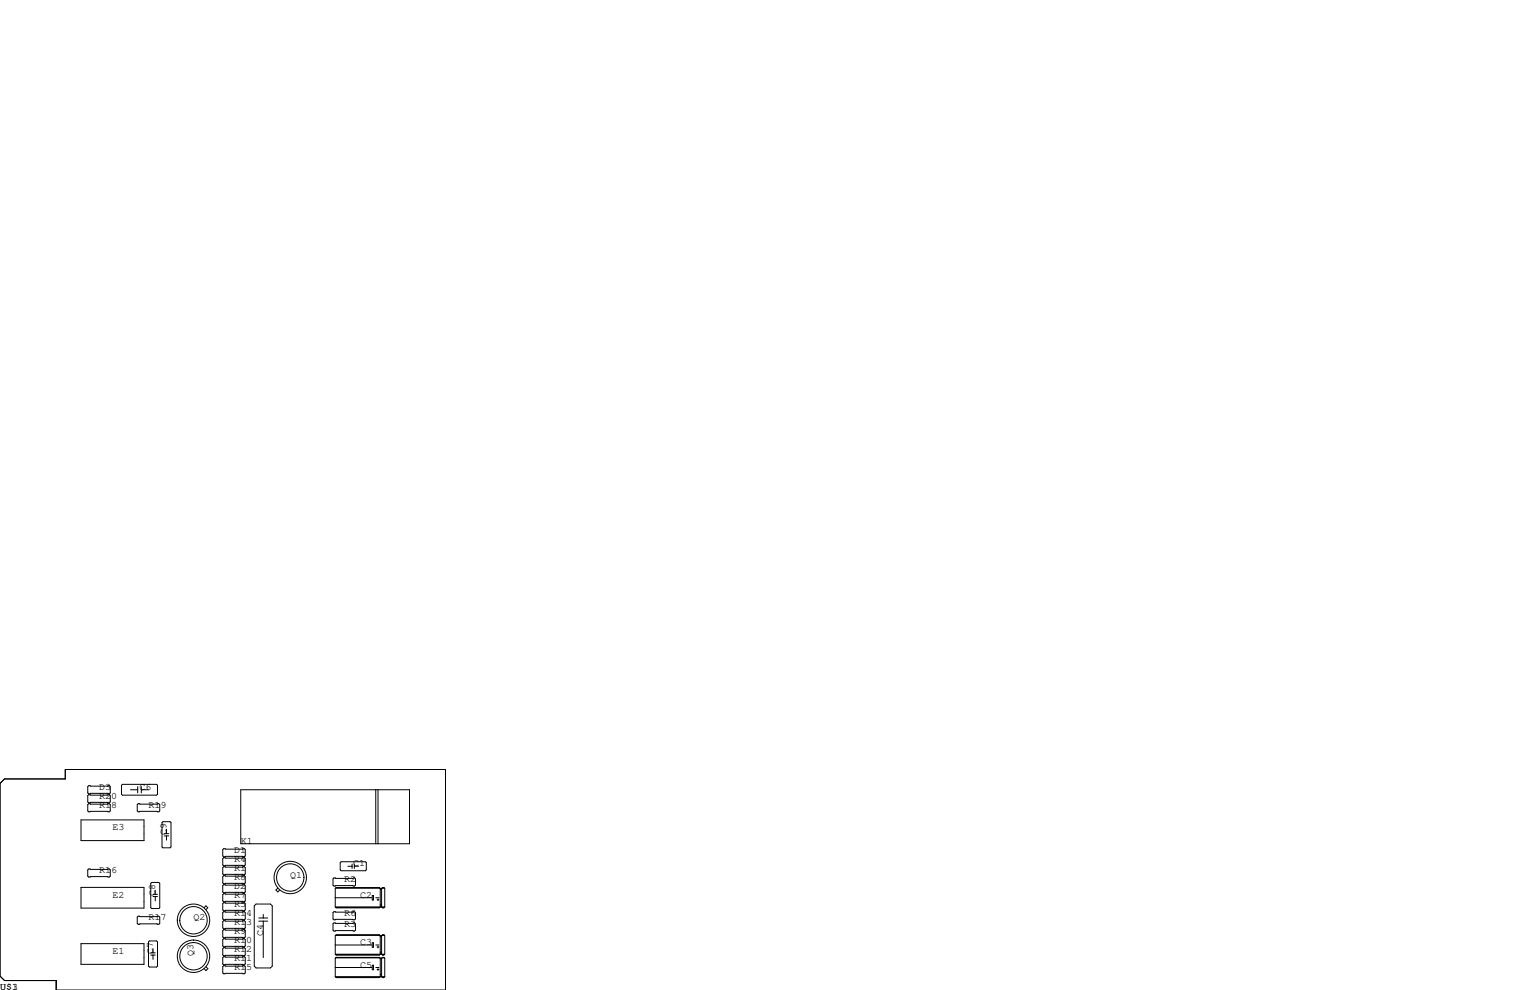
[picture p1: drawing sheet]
<svg xmlns="http://www.w3.org/2000/svg" width="432mm" height="279mm" viewBox="0 0 432 279" stroke-linecap="round" stroke-linejoin="round" font-family="sans-serif">
<g fill="none" stroke="#000" stroke-width=".28">
<path d="M0 221.1l1.3-1.3h17.1v-2.6h107.3v62.2h-109.8v-2.7h-14.6l-1.3-1.2zM22.9 231.4h17.7v5.8h-17.7zM25 221.7h5.9l.2 .3v1.8l-.2 .2h-5.9l-.2-.2v-1.8zM25 224.3h5.9l.2 .2v1.8l-.2 .3h-5.9l-.2-.3v-1.8zM25 226.8h5.9l.2 .3v1.8l-.2 .2h-5.9l-.2-.2v-1.8zM34.5 221.4h9.7l.3 .2v2.6l-.3 .2h-9.7l-.2-.2v-2.6zM36.8 222.9h2.1M38.9 222v1.8M39 226.8h5.8l.3 .3v1.8l-.3 .2h-5.8l-.3-.2v-1.8zM39.9 222.9h2M39.9 222v1.8M46 231.9h2l.3 .3v6.8l-.3 .3h-2l-.3-.3v-6.8z"/>
<path d="M46.4 235.3h1.2M46.4 235.9h1.2M47 234.1v1.2M47 235.9v1.2M63.1 239.5h5.9l.2 .3v1.8l-.2 .2h-5.9l-.2-.2v-1.8zM67.9 222.9h47.7v15.2h-47.7zM106 222.9v15.2M106.7 222.9v15.2M22.9 250.4h17.7v5.9h-17.7zM25 245.2h5.9l.2 .3v1.8l-.2 .2h-5.9l-.2-.2v-1.8zM38.7 258.8l.3-.2h5.8l.3 .2v1.8l-.3 .3h-5.8l-.3-.3zM42.5 249.3l.3-.3h2l.3 .3v6.9l-.3 .2h-2l-.3-.2z"/>
<path d="M43.2 252.4h1.3M43.2 253h1.3M43.8 251.2v1.2M43.8 253v1.3M57.6 256.2l.5-.5 .5 .5-.5 .5M62.9 244.9l.2-.3h5.9l.2 .3v1.7l-.2 .3h-5.9l-.2-.3zM62.9 247.4l.2-.3h5.9l.2 .3v1.8l-.2 .2h-5.9l-.2-.2zM62.9 249.9l.2-.2h5.9l.2 .2v1.8l-.2 .3h-5.9l-.2-.3zM62.9 252.5l.2-.3h5.9l.2 .3v1.8l-.2 .2h-5.9l-.2-.2zM62.9 255l.2-.2h5.9l.2 .2v1.8l-.2 .2h-5.9l-.2-.2zM62.9 257.6l.2-.3h5.9l.2 .3v1.7l-.2 .3h-5.9l-.2-.3zM63.1 242.1h5.9l.2 .2v1.8l-.2 .2h-5.9l-.2-.2v-1.8z"/>
<path d="M72.3 255.1h4l.5 .6v17l-.5 .5h-4l-.5-.5v-17zM73 260h2.6M73 259.1h2.6M74.3 258.1v1M74.3 260v10.3M78.4 250.6l-.5 .6 .5 .5 .5-.5M94 248l.2-.2h5.9l.2 .2v1.8l-.2 .3h-5.9l-.2-.3zM94 257.6l.2-.3h5.9l.2 .3v1.7l-.2 .3h-5.9l-.2-.3zM94.6 256h14M94.6 253.4h10.3M94.7 250.6h12.5M94.9 256.1h12.2"/>
<path d="M96.3 243.2h6.8l.3 .3v2l-.3 .2h-6.8l-.3-.2v-2zM98.2 244.5h1.2M99.4 243.8v1.3M100 243.8v1.3M100 244.5h1.2M105.1 252.7h.3v1.3h-.3zM106 253.4h.9M106.4 253.9h.5M106.7 253.7v.5M107.1 250.5h-12.2l-.3 .3v5.2M107.1 250.5l-12.2 .1M107.1 250.5l.2 .3"/>
<path d="M107.3 250.8v5.2l-.2 .2h-12.2l-.3-.2M107.3 255.4h.4M107.3 250.8h.4M107.3 250.9h.4M107.4 255.8h.2M107.7 250.8v5.2l.3 .2h.3l.3-.2M107.8 250.6h.7M108 256.1h.3M108.3 250.5h-.3l-.3 .3M108.3 250.5l.3 .3v5.2M108.3 250.5l-.3 .1M22.9 266.3h17.7v5.9h-17.7z"/>
<path d="M41.9 265.8l.3-.2h2l.3 .2v6.9l-.3 .2h-2l-.3-.2zM42.5 269.5h1.3M42.5 268.9h1.3M43.2 267.7v1.2M43.2 269.5v1.3M58.1 272.8l.6 .6-.6 .5-.5-.5M62.9 270.3l.2-.3h5.9l.2 .3v1.7l-.2 .3h-5.9l-.2-.3zM62.9 260.1l.2-.3h5.9l.2 .3v1.8l-.2 .2h-5.9l-.2-.2zM62.9 262.6l.2-.2h5.9l.2 .2v1.8l-.2 .3h-5.9l-.2-.3zM62.9 265.2l.2-.3h5.9l.2 .3v1.8l-.2 .2h-5.9l-.2-.2zM62.9 267.7l.2-.2h5.9l.2 .2v1.8l-.2 .2h-5.9l-.2-.2zM62.9 272.8l.2-.3h5.9l.2 .3v1.8l-.2 .2h-5.9l-.2-.2z"/>
<path d="M94 260.7l.2-.2h5.9l.2 .2v1.8l-.2 .3h-5.9l-.2-.3zM94.6 269.3h14M94.6 266.7h10.3M94.6 275.7h14M94.6 273h10.3M94.7 264h12.5M94.7 270.3h12.5M94.9 269.4h12.2M94.9 275.8h12.2M105.1 266.1h.3v1.2h-.3zM105.1 272.4h.3v1.3h-.3zM106 266.7h.9"/>
<path d="M106 273h.9M106.4 267.3h.5M106.4 273.6h.5M106.7 267v.5M106.7 273.4v.5M107.1 270.2h-12.2l-.3 .2v5.3M107.1 263.8h-12.2l-.3 .3v5.2M107.1 263.8l.2 .3M107.1 263.8l-12.2 .1M107.1 270.2h-12.2M107.1 270.2l.2 .2M107.3 264.1v5.2l-.2 .3h-12.2l-.3-.3"/>
<path d="M107.3 270.4v5.3l-.2 .2h-12.2l-.3-.2M107.3 268.7h.4M107.3 264.1h.4M107.3 264.2h.4M107.3 275.1h.4M107.3 270.4h.4M107.3 270.6h.4M107.3 270.5h.4M107.4 269.2h.2M107.4 275.5h.2M107.7 264.1v5.2l.3 .3h.3l.3-.3M107.7 270.4v5.3l.3 .2h.3l.3-.2"/>
<path d="M107.8 264h.7M107.8 270.3h.7M108 269.4h.3M108 275.8h.3M108.3 270.2h-.3l-.3 .2M108.3 263.8l.3 .3v5.2M108.3 270.2l.3 .2v5.3M108.3 263.8h-.3l-.3 .3M108.3 263.8l-.3 .1M108.3 270.2h-.3"/>
<circle cx="54.6" cy="259.7" r="3.9"/>
<circle cx="54.6" cy="259.7" r="4.6"/>
<circle cx="81.9" cy="247.7" r="4.6"/>
<circle cx="81.9" cy="247.6" r="3.9"/>
<circle cx="54.6" cy="269.9" r="3.9"/>
<circle cx="54.6" cy="269.9" r="4.6"/>
</g>
<g font-size="2.8">
<text x="27.9" y="228">R18</text>
<text x="27.9" y="225.4">R20</text>
<text x="27.9" y="222.9">D3</text>
<text x="39.4" y="222.9">C6</text>
<text x="41.9" y="228">R19</text>
<text x="31.7" y="234.3">E3</text>
<text x="47" y="235.6" transform="rotate(-90 47 235.6)">C9</text>
<text x="67.9" y="238.1">K1</text>
<text x="66" y="245.7">R1</text>
<text x="66" y="243.2">R4</text>
<text x="66" y="240.7">D1</text>
<text x="99.7" y="244.5">C1</text>
<text x="27.9" y="246.4">R16</text>
<text x="66" y="248.3">R8</text>
<text x="66" y="250.8">D2</text>
<text x="81.9" y="247.6">Q1</text>
<text x="97.2" y="248.9">R2</text>
<text x="31.7" y="253.4">E2</text>
<text x="43.8" y="252.7" transform="rotate(-90 43.8 252.7)">C8</text>
<text x="66" y="255.9">R5</text>
<text x="66" y="253.4">R7</text>
<text x="101.6" y="253.4">C2</text>
<text x="41.9" y="259.7">R17</text>
<text x="54.6" y="259.7">Q2</text>
<text x="66" y="258.4">R14</text>
<text x="66" y="263.5">R9</text>
<text x="66" y="261">R13</text>
<text x="97.2" y="261.6">R3</text>
<text x="97.2" y="258.4">R6</text>
<text x="31.7" y="269.2">E1</text>
<text x="43.2" y="269.2" transform="rotate(-90 43.2 269.2)">C7</text>
<text x="54.6" y="269.9" transform="rotate(-90 54.6 269.9)">Q3</text>
<text x="66" y="266.1">R10</text>
<text x="66" y="268.6">R12</text>
<text x="74.3" y="264.2" transform="rotate(-90 74.3 264.2)">C4</text>
<text x="101.6" y="266.7">C3</text>
<text x="66" y="273.7">R15</text>
<text x="66" y="271.1">R11</text>
<text x="101.6" y="273">C5</text>
<text x="0" y="279.4">U$1</text>
<text x="0" y="279.4">U$3</text>
</g>
</svg>
